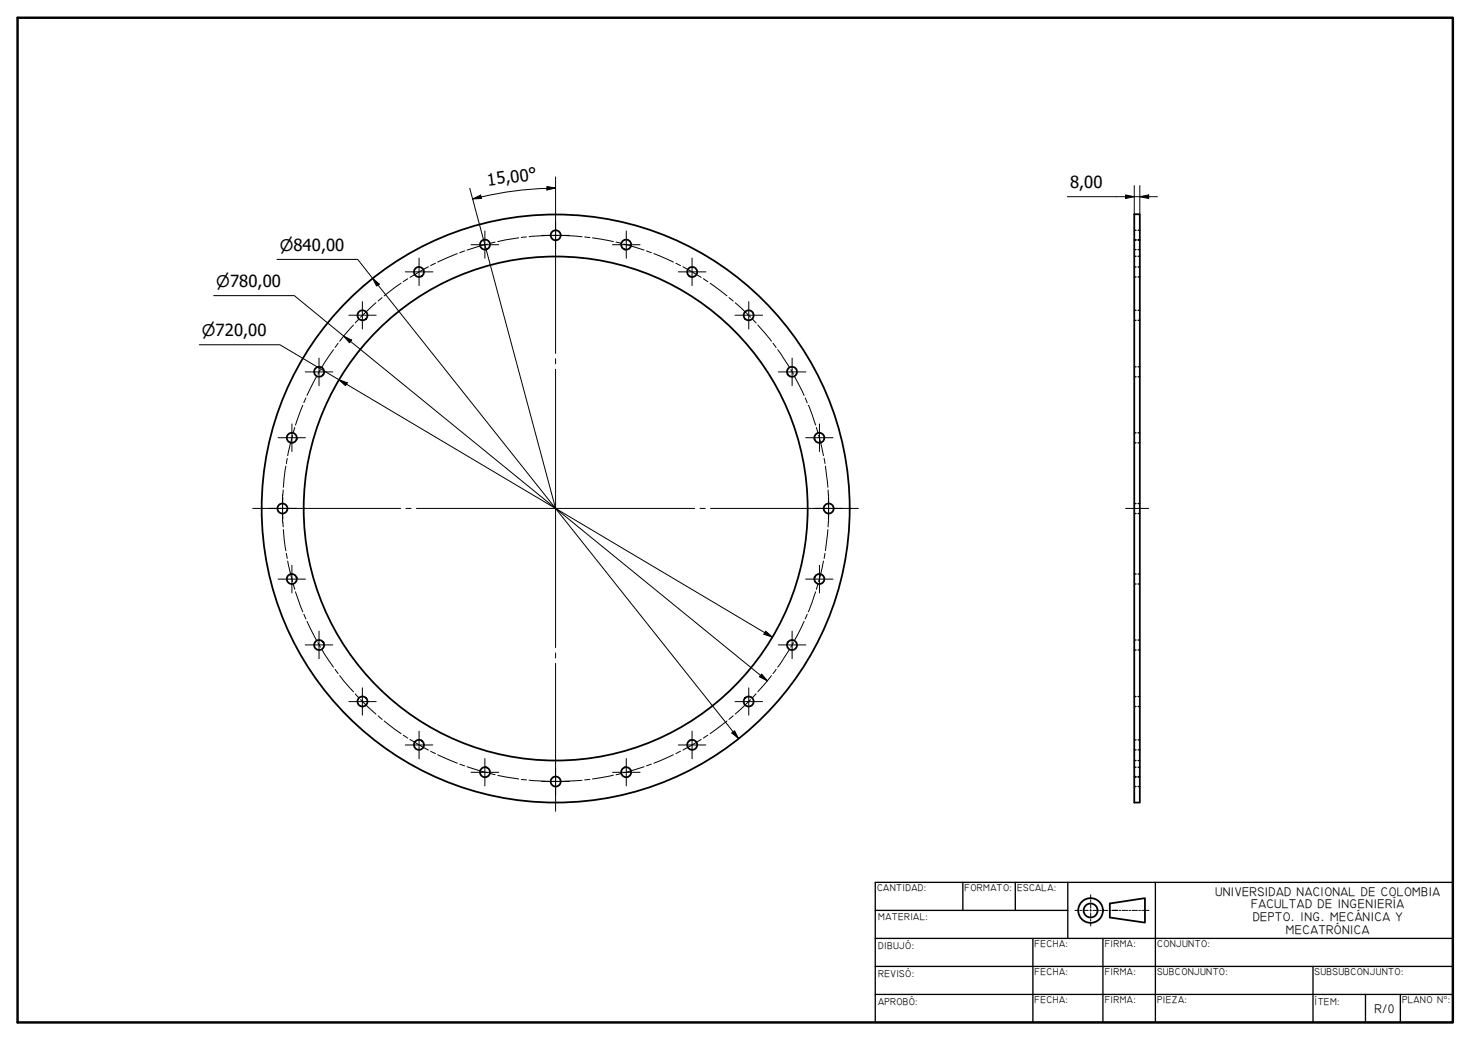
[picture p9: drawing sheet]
<svg xmlns="http://www.w3.org/2000/svg" width="420mm" height="297mm" viewBox="0 0 420 297" stroke-linecap="round" stroke-linejoin="round" font-family="sans-serif">
<!-- layer: Visible (ISO) -->
<g fill="none" stroke="#000" stroke-width=".51">
<path d="M324 61.2h1.6v168h-1.6z"/>
<circle cx="119.7" cy="77.7" r="1.43"/>
<circle cx="138.5" cy="69.9" r="1.43"/>
<circle cx="158.7" cy="67.2" r="1.43"/>
<circle cx="178.8" cy="69.9" r="1.43"/>
<circle cx="197.7" cy="77.7" r="1.43"/>
<circle cx="103.5" cy="90.1" r="1.43"/>
<circle cx="213.8" cy="90.1" r="1.43"/>
<circle cx="91.2" cy="106.2" r="1.43"/>
<circle cx="226.2" cy="106.2" r="1.43"/>
<circle cx="83.3" cy="125" r="1.43"/>
<circle cx="234" cy="125" r="1.43"/>
<circle cx="80.7" cy="145.2" r="1.43"/>
<circle cx="158.7" cy="145.2" r="84"/>
<circle cx="158.7" cy="145.2" r="72"/>
<circle cx="236.7" cy="145.2" r="1.43"/>
<circle cx="83.3" cy="165.4" r="1.43"/>
<circle cx="234" cy="165.4" r="1.43"/>
<circle cx="91.2" cy="184.2" r="1.43"/>
<circle cx="226.2" cy="184.2" r="1.43"/>
<circle cx="103.5" cy="200.4" r="1.43"/>
<circle cx="119.7" cy="212.7" r="1.43"/>
<circle cx="197.7" cy="212.7" r="1.43"/>
<circle cx="213.8" cy="200.4" r="1.43"/>
<circle cx="138.5" cy="220.6" r="1.43"/>
<circle cx="158.7" cy="223.2" r="1.43"/>
<circle cx="178.8" cy="220.6" r="1.43"/>
</g>
<!-- layer: Hidden (ISO) -->
<g fill="none" stroke="#000" stroke-width=".38">
<path d="M324 73.2h.5M324 68.6h.5M324 65.8h.5M324 71.3h.5M324 68.4h.5M324 79.1h.5M324 76.2h.5M325.1 73.2h.5M325.1 68.6h.5M325.1 65.8h.5M325.1 71.3h.5M325.1 68.4h.5"/>
<path d="M325.1 79.1h.5M325.1 76.2h.5M324 91.5h.5M324 88.6h.5M325.1 91.5h.5M325.1 88.6h.5M324 107.6h.5M324 104.8h.5M325.1 107.6h.5M325.1 104.8h.5M324 126.5h.5M324 123.6h.5"/>
<path d="M325.1 126.5h.5M325.1 123.6h.5M324 146.7h.5M324 143.8h.5M325.1 146.7h.5M325.1 143.8h.5M324 166.8h.5M324 163.9h.5M325.1 166.8h.5M325.1 163.9h.5M324 185.7h.5M324 182.8h.5"/>
<path d="M324 198.9h.5M325.1 185.7h.5M325.1 182.8h.5M325.1 198.9h.5M324 217.2h.5M324 201.8h.5M324 214.2h.5M324 211.3h.5M324 219.1h.5M325.1 217.2h.5M325.1 201.8h.5M325.1 214.2h.5"/>
<path d="M325.1 211.3h.5M325.1 219.1h.5M324 222h.5M324 224.6h.5M324 221.8h.5M325.1 222h.5M325.1 224.6h.5M325.1 221.8h.5"/>
</g>
<!-- layer: Border (ISO) -->
<path d="M5 5.1h410v286.9h-410z" fill="none" stroke="#000" stroke-width=".7"/>
<!-- layer: Title (ISO) -->
<g fill="none" stroke="#000" stroke-width=".38">
<path d="M250 252h165v40h-165zM275 252v8M290 252v8M305 252v16M330 252v40M250 260h55M250 268h165M250 276h165M295 268v24M315 268v24M375 276v16M250 284h165"/>
<path d="M390 284v8M400 284v8"/>
</g>
<g fill="none" stroke="#000" stroke-width=".29">
<path d="M311.5 255.6v1M311.5 257v.5M311.5 257.9v1.5M311.5 259.8v.5M307 260h1M308.4 260h.5M309.4 260h1.4M311.3 260h.4M311.5 263.5v1M311.5 260.7v1.5M311.5 262.6v.5M312.2 260h1.4"/>
<path d="M314.1 260h.5M315 260h1.4M316.9 260h.5M317.8 260h1.5M319.7 260h.5M320.5 260h1.6M322.5 260h.5M323.3 260h1.6M325.2 260h.6M326.1 260h2.1"/>
</g>
<g fill="none" stroke="#000" stroke-width=".51">
<path d="M317 258l10-1.5v7l-10-1.4z"/>
<circle cx="311.5" cy="260" r="3.5"/>
<circle cx="311.5" cy="260.1" r="2"/>
</g>
<!-- layer: Sketch Geometry (ISO) -->
<g fill="none" stroke="#000" stroke-width=".29">
<path d="M116.5 79.6l-1.3 .8M122.4 76.2l-5.3 3M124.4 75.2l-1.4 .7M130.6 72.4l-5.6 2.5M132.7 71.7l-1.4 .5M138.5 69.9l20.2 75.3M139.3 69.7l-5.9 1.7M141.4 69.1l-1.4 .4M148.1 67.9l-5.9 1.1M150.4 67.7l-1.5 .2M157.2 67.2l-6.1 .4M157.9 67.2h1.5"/>
<path d="M160.2 67.2l6 .4M167 67.7l1.5 .2M169.2 67.9l6 1.1M176 69.1l1.4 .4M178.1 69.7l5.9 1.7M184.7 71.7l1.4 .5M186.8 72.4l5.5 2.5M193 75.2l1.4 .7M195.1 76.2l5.2 3M200.9 79.6l1.3 .8M95.2 99.9l-3.3 5M96.6 98l-.9 1.2"/>
<path d="M101 92.8l-4 4.7M102.5 91.2l-1 1.1M107.4 86.5l-4.4 4.1M109.2 85l-1.2 1M114.6 80.9l-4.9 3.6M202.8 80.9l4.8 3.6M208.2 85l1.2 1M210 86.5l4.4 4.1M214.9 91.1l1.1 1.2M216.5 92.8l3.8 4.7M220.8 98l.9 1.2M222.1 99.9l3.4 5"/>
<path d="M86.5 115.7l-2.1 5.7M87.4 113.7l-.6 1.3M90.4 107.6l-2.7 5.4M91.5 105.6l-.7 1.3M225.9 105.6l.7 1.3M226.9 107.6l2.8 5.4M230 113.7l.6 1.3M230.9 115.7l2.1 5.7M80.9 139.9l-.1 1.6M81.7 133.1l-.8 6.1M82 130.9l-.2 1.5M83.6 124.3l-1.4 5.9"/>
<path d="M84.2 122.1l-.4 1.5M233.2 122.1l.4 1.5M233.8 124.3l1.4 5.9M235.4 130.9l.2 1.5M235.8 133.1l.7 6.1M236.5 139.9l.1 1.6M80.8 142.2v6.1M80.8 149l.1 1.5M80.9 151.2l.8 6.1M81.8 158l.2 1.5M235.6 158l-.2 1.5M236.5 151.2l-.7 6.1"/>
<path d="M236.6 142.2v6.1M236.6 149l-.1 1.5M82.2 160.3l1.4 5.8M83.8 166.9l.4 1.4M84.4 169l2.1 5.7M86.8 175.4l.6 1.4M87.7 177.5l2.7 5.4M229.7 177.5l-2.8 5.4M230.6 175.4l-.6 1.4M233 169l-2.1 5.7M233.6 166.9l-.4 1.4M235.2 160.3l-1.4 5.8"/>
<path d="M90.8 183.6l.7 1.2M91.9 185.5l3.3 5M95.7 191.2l.9 1.2M97 193l4 4.6M101.5 198.2l1 1.1M103 199.8l4.4 4.1M214.4 199.8l-4.4 4.1M216 198.2l-1.1 1.1M220.3 193l-3.8 4.6M221.7 191.2l-.9 1.2M225.5 185.5l-3.4 5M226.6 183.6l-.7 1.2"/>
<path d="M108 204.5l1.2 1M109.7 205.9l4.9 3.6M115.2 210l1.3 .8M117.1 211.2l5.3 3M123 214.6l1.4 .7M125 215.6l5.6 2.4M131.3 218.2l1.4 .5M133.4 219l5.9 1.7M184 219l-5.9 1.7M186.1 218.2l-1.4 .5M192.3 215.6l-5.5 2.4M194.4 214.6l-1.4 .7"/>
<path d="M200.3 211.2l-5.2 3M202.2 210l-1.3 .8M207.6 205.9l-4.8 3.6M209.4 204.5l-1.2 1M140 220.9l1.4 .4M142.2 221.5l5.9 1M148.9 222.6l1.5 .1M151.1 222.8l6.1 .4M157.9 223.2h1.5M166.2 222.9l-6 .3M168.5 222.6l-1.5 .1M175.2 221.4l-6 1.1"/>
<path d="M177.4 220.9l-1.4 .4M317.8 260h1.5"/>
</g>
<!-- layer: Center Mark (ISO) -->
<g fill="none" stroke="#000" stroke-width=".29">
<path d="M158.7 58.7v42.3M115.8 77.6h7.8M119.7 73.7v7.9M134.6 69.9h7.8M138.5 66v7.8M154.7 67.2h7.9M158.7 63.3v7.9M174.9 69.9h7.9M178.9 66v7.8M193.7 77.6h7.9M197.7 73.7v7.9M99.6 90h7.8"/>
<path d="M103.5 86.2v7.8M209.9 90h7.9M213.9 86.2v7.8M87.2 106.2h7.9M91.1 102.3v7.9M158.7 102.5v1.4M158.7 105.5v79.5M222.3 106.2h7.9M226.3 102.3v7.9M79.4 125h7.8M83.4 121.1v7.9M230.1 125h7.8"/>
<path d="M234.1 121.1v7.9M72.2 145.2h42.2M76.8 145.2h7.8M80.7 141.3v7.8M116 145.2h1.4M118.9 145.2h79.5M200 145.2h1.4M202.9 145.2h42.3M232.8 145.2h7.8M236.7 141.3v7.8M79.4 165.4h7.8M83.4 161.5v7.8"/>
<path d="M230.1 165.4h7.8M234.1 161.5v7.8M87.2 184.2h7.9M91.1 180.3v7.8M103.5 196.5v7.8M158.7 186.5v1.4M158.7 189.5v42.2M213.9 196.5v7.8M222.3 184.2h7.9M226.3 180.3v7.8M99.6 200.4h7.8M115.8 212.8h7.8"/>
<path d="M119.7 208.8v7.9M138.5 216.6v7.9M158.7 219.3v7.8M178.9 216.6v7.9M193.7 212.8h7.9M197.7 208.8v7.9M209.9 200.4h7.9M134.6 220.6h7.8M154.7 223.2h7.9M174.9 220.6h7.9"/>
</g>
<!-- layer: Dimension (ISO) -->
<g fill="none" stroke="#000" stroke-width=".29">
<path d="M134.2 53.8l4.3 16.1M135 56.8l2.3-1.1 .2 1zM137.4 56.2l-2.4 .6M156.2 53.3l2.5 .4-2.5 .6zM158.7 53.7l-10.6 .7-5.3 .8-5.3 1.1M158.7 50.5v8.2M304.9 56.2h25.7M321.5 55.7l2.5 .5-2.5 .5zM324 53v8.2M325.6 56.2l2.5-.5v1zM325.6 53v8.2M79.1 74.1h23.1l108.7 136.8"/>
<path d="M106.4 79.5l1.9 1.6-.7 .6zM56.9 98.5h23l140.7 83.5M61 84.4h23.1l135.1 110.1M98.2 96l2.3 1.1-.7 .8zM96.8 108.4l2.4 .9-.5 .9zM217.6 192.5l1.6 2-2.3-1.2zM218.7 180.3l1.9 1.7-2.4-.8zM209 209.3l.8-.6 1.1 2.2z"/>
</g>
<g fill="#000">
<path d="M135 56.8l2.3-1.1 .2 1z" fill-rule="evenodd"/>
<path d="M156.2 53.3l2.5 .4-2.5 .6z" fill-rule="evenodd"/>
<path d="M321.5 55.7l2.5 .5-2.5 .5z" fill-rule="evenodd"/>
<path d="M325.6 56.2l2.5-.5v1z" fill-rule="evenodd"/>
<path d="M98.2 96l2.3 1.1-.7 .8z" fill-rule="evenodd"/>
<path d="M106.4 79.5l1.9 1.6-.7 .6z" fill-rule="evenodd"/>
<path d="M96.8 108.4l2.4 .9-.5 .9z" fill-rule="evenodd"/>
<path d="M217.6 192.5l1.6 2-2.3-1.2z" fill-rule="evenodd"/>
<path d="M218.7 180.3l1.9 1.7-2.4-.8z" fill-rule="evenodd"/>
<path d="M209 209.3l.8-.6 1.1 2.2z" fill-rule="evenodd"/>
</g>
<!-- layer: Centerline (ISO) -->
<path d="M321.5 145.2h6.6" fill="none" stroke="#000" stroke-width=".29"/>
<g font-size="4.8">
<text x="139.4" y="53.1" transform="rotate(-8 139.4 53.1)">15,00°</text>
<text x="305.6" y="53.8">8,00</text>
</g>
<g font-size="4.6">
<text x="79.9" y="71.7">⌀840,00</text>
<text x="61.8" y="82">⌀780,00</text>
<text x="57.7" y="96.1">⌀720,00</text>
</g>
<g font-size="3.6">
<text x="347.1" y="255.8">UNIVERSIDAD NACIONAL DE COLOMBIA</text>
<text x="357.4" y="259.4">FACULTAD DE INGENIERÍA</text>
<text x="357.8" y="263">DEPTO. ING. MECÁNICA Y</text>
<text x="367.3" y="266.6">MECATRÓNICA</text>
<text x="392.6" y="289.4">R/0</text>
</g>
<g font-size="2.9">
<text x="250.5" y="254.5">CANTIDAD:</text>
<text x="275.5" y="254.5">FORMATO:</text>
<text x="290.5" y="254.5">ESCALA:</text>
<text x="250.8" y="262.7">MATERIAL:</text>
<text x="250.8" y="271.1">DIBUJÓ:</text>
<text x="295.5" y="270.5">FECHA:</text>
<text x="315.5" y="270.5">FIRMA:</text>
<text x="330.5" y="270.5">CONJUNTO:</text>
<text x="250.8" y="279.1">REVISÓ:</text>
<text x="295.5" y="278.5">FECHA:</text>
<text x="315.5" y="278.5">FIRMA:</text>
<text x="330.5" y="278.6">SUBCONJUNTO:</text>
<text x="375.5" y="278.6">SUBSUBCONJUNTO:</text>
<text x="250.8" y="287.1">APROBÓ:</text>
<text x="295.5" y="286.5">FECHA:</text>
<text x="315.5" y="286.5">FIRMA:</text>
<text x="330.5" y="286.5">PIEZA:</text>
<text x="375.5" y="287.1">ÍTEM:</text>
<text x="400.5" y="286.5">PLANO N°:</text>
</g>
</svg>
